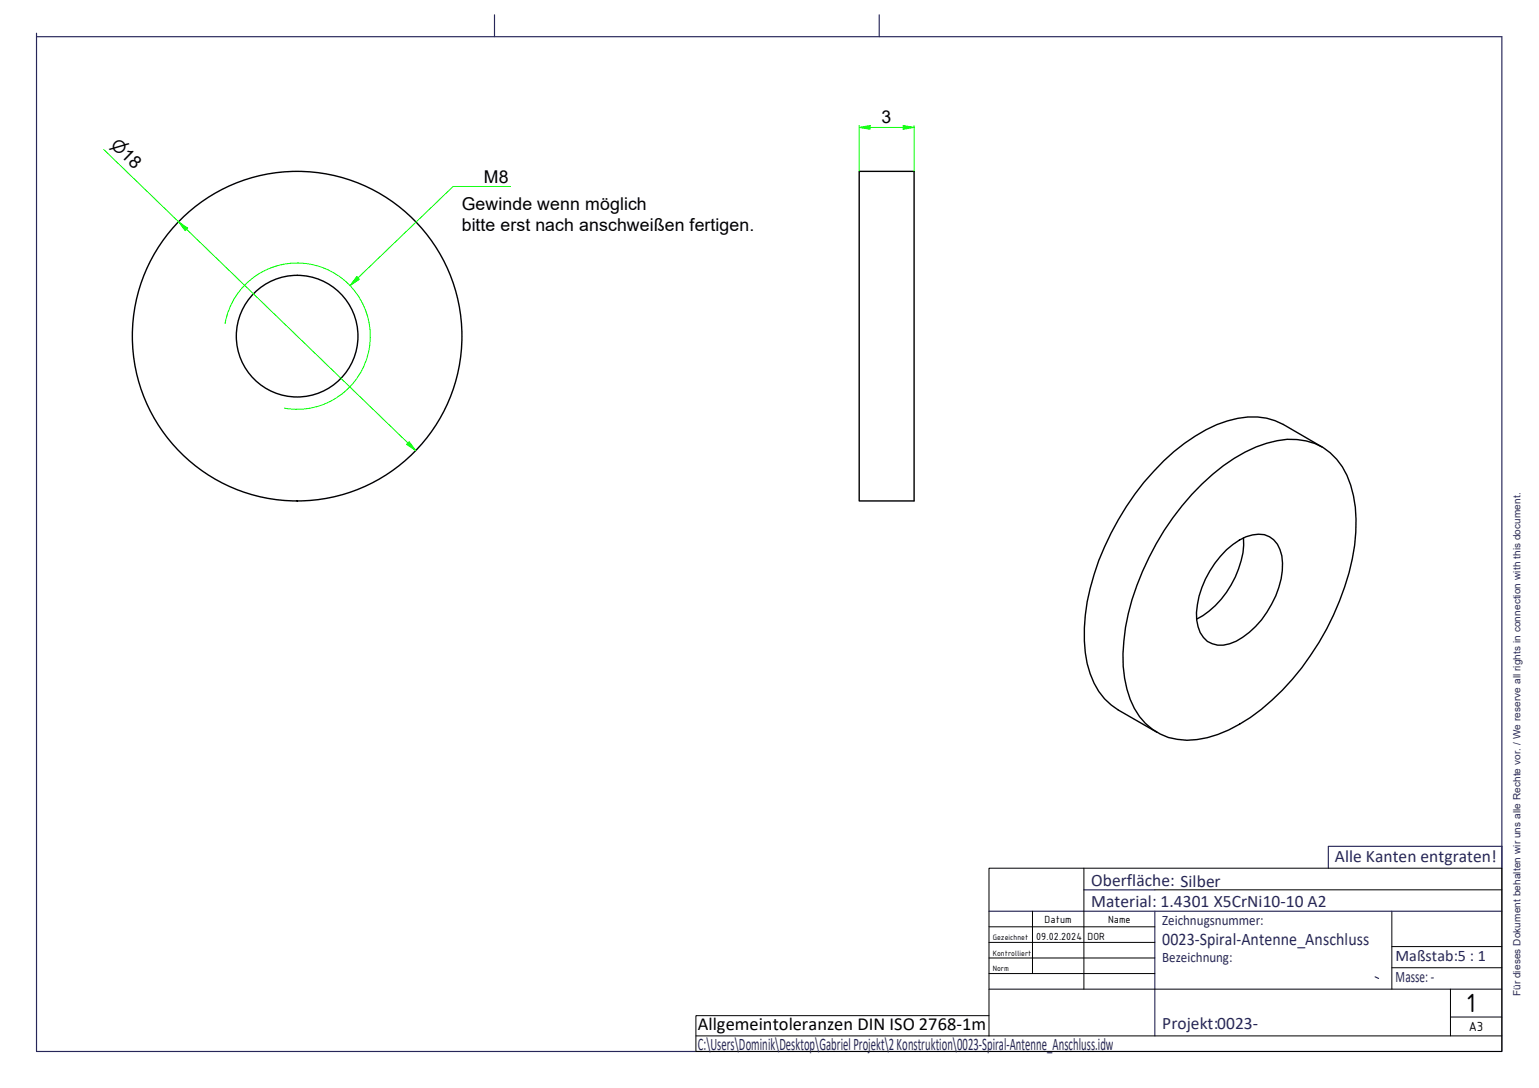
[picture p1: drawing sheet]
<svg xmlns="http://www.w3.org/2000/svg" width="420mm" height="297mm" viewBox="0 0 420 297" stroke-linecap="round" stroke-linejoin="round" font-family="sans-serif">
<!-- layer: AM_0 -->
<g fill="none" stroke="#000" stroke-width=".38">
<path d="M234.6 46.8h15v90h-15zM328.2 132.1a42.4 42.4 0 0 1 20.5-11.8 16.5 16.5 0 0 1 20 12.1 42.6 42.6 0 0 1-.4 24 73.3 73.3 0 0 1-26.9 39.5 31.7 31.7 0 0 1-17.4 6.2 16.4 16.4 0 0 1-15.5-11.2 37.3 37.3 0 0 1-1.2-19.7 75 75 0 0 1 20.9-39.1zM360.9 122l-10.6-6.1a19.1 19.1 0 0 0-15.2-1 46.8 46.8 0 0 0-20.1 13.8 73.5 73.5 0 0 0-18.7 39.3 33.8 33.8 0 0 0 2.4 18.5 16.9 16.9 0 0 0 6.6 7.4l10.6 6M334.8 150.1a14.3 14.3 0 0 1 8.8-4.3 6.4 6.4 0 0 1 6.3 6 24.1 24.1 0 0 1-7.1 19.3 16.7 16.7 0 0 1-8.8 5 6.1 6.1 0 0 1-6.9-5 20.7 20.7 0 0 1 3.2-15.2l1.4-2.1zM339.5 146.9a23.9 23.9 0 0 1-4.7 14.8 22.7 22.7 0 0 1-8.1 7.3"/>
<circle cx="81.1" cy="91.8" r="16.6"/>
<circle cx="81.1" cy="91.8" r="45"/>
</g>
<!-- layer: AM_4 -->
<path d="M61.5 88.3a20 20 0 0 1 23.1-16.2 20 20 0 0 1 16.2 23.1 20 20 0 0 1-23.1 16.2" fill="none" stroke="#0f0" stroke-width=".27"/>
<path d="M10 10h400v277.1h-400zM10 9.1v.9M135 4v6M240 4v6M362.6 237v-5.9h47.4v5.9M270 248.8h140M295.9 242.9h19.4M315.3 248.8v34M375.4 266.7l1 .4" fill="none" stroke="#262659" stroke-width=".32"/>
<!-- layer: AM_0 -->
<path d="M380 258.4h30M380 248.8v21.3M270 277.3h-80v9.8h80M380 264.2h30M190 282.8h80" fill="none" stroke="#000" stroke-width=".27"/>
<!-- layer: Schriftkopf -->
<path d="M295.9 237v33.1M270 253h45.3M270 257.3h45.3M281.9 248.8v17M315.3 242.9h94.7M270 261.5h45.3M270 265.8h45.3M270 270.1h140M396 277.7h14M396 270.1v12.7M410 282.8h-140v-45.8h140v50.1h-140" fill="none" stroke="#000" stroke-width=".27"/>
<!-- layer: AM_5 -->
<path d="M48.8 60.6l2.1 2" fill="none" stroke="#0f0" stroke-width=".27"/>
<path d="M48.8 60.6l2.4 1.7-.7 .7z" fill-rule="evenodd" fill="#0f0"/>
<path d="M48.8 60.6l2.4 1.7-.7 .7zM111.4 121l2.1 2" fill="none" stroke="#0f0" stroke-width=".27"/>
<path d="M111.7 120.6l1.8 2.4-2.5-1.7z" fill-rule="evenodd" fill="#0f0"/>
<path d="M246.6 34.8h3M28.3 40.8l20.5 19.8M50.9 62.6l60.5 58.4M111.7 120.6l1.8 2.4-2.5-1.7z" fill="none" stroke="#0f0" stroke-width=".27"/>
<path d="M246.6 34.3l3 .5-3 .5z" fill-rule="evenodd" fill="#0f0"/>
<path d="M234.6 34.8h3M246.6 34.3l3 .5-3 .5z" fill="none" stroke="#0f0" stroke-width=".27"/>
<path d="M234.6 34.8l3-.5v1z" fill-rule="evenodd" fill="#0f0"/>
<path d="M234.6 34.8l3-.5v1zM234.6 34.3v12.5M237.6 34.8h9M249.6 34.3v12.5M97.7 75.9l-2.1 2.1" fill="none" stroke="#0f0" stroke-width=".27"/>
<path d="M97.4 75.5l.7 .7-2.5 1.8z" fill-rule="evenodd" fill="#0f0"/>
<path d="M139.4 50.9h-15.7l-26 25M97.4 75.5l.7 .7-2.5 1.8z" fill="none" stroke="#0f0" stroke-width=".27"/>
<text font-size="7.7" x="400.2" y="276.3">1</text>
<text font-size="5" x="190.5" y="281.2">Allgemeintoleranzen DIN ISO 2768-1m</text>
<g font-size="4.8">
<text x="240.7" y="33.7">3</text>
<text x="132.1" y="49.9">M8</text>
<text x="126" y="57.5">Gewinde wenn möglich</text>
<text x="126" y="63">bitte erst nach anschweißen fertigen.</text>
</g>
<g font-size="4.8" fill="#262659">
<text x="364.4" y="235.3">Alle Kanten entgraten!</text>
<text x="297.9" y="241.8">Oberfläche: Silber</text>
<text x="297.9" y="247.7">Material: 1.4301 X5CrNi10-10 A2</text>
<text x="317.3" y="257.9">0023-Spiral-Antenne_Anschluss</text>
<text x="317.3" y="281">Projekt:0023-</text>
<text x="190.5" y="286.7">C:\Users\Dominik\Desktop\GabrielProjekt\2Konstruktion\0023-Spiral-Antenne_Anschluss.idw</text>
</g>
<text font-size="4.6" x="30" y="39.8" transform="rotate(44 30 39.8)">⌀18</text>
<g font-size="4.4" fill="#262659">
<text x="381" y="262.4">Maßstab:5 : 1</text>
<text x="381" y="268">Masse:-</text>
</g>
<g font-size="3.9" fill="#262659">
<text x="317.3" y="252.7">Zeichnugsnummer:</text>
<text x="317.3" y="262.7">Bezeichnung:</text>
</g>
<text font-size="3.9" x="401" y="281.5">A3</text>
<g font-size="3">
<text x="282.9" y="256.7">09.02.2024</text>
<text x="285.2" y="252">Datum</text>
<text x="296.9" y="256.7">DOR</text>
<text x="302.5" y="252">Name</text>
</g>
<text font-size="2.7" fill="#262659" x="415.1" y="272" transform="rotate(-90 415.1 272)">Für dieses Dokument behalten wir uns alle Rechte vor. / We reserve all rights in connection with this document.</text>
<g font-size="2.3">
<text x="271" y="256.7">Gezeichnet</text>
<text x="271" y="260.9">Kontrolliert</text>
<text x="271" y="265.2">Norm</text>
</g>
</svg>
